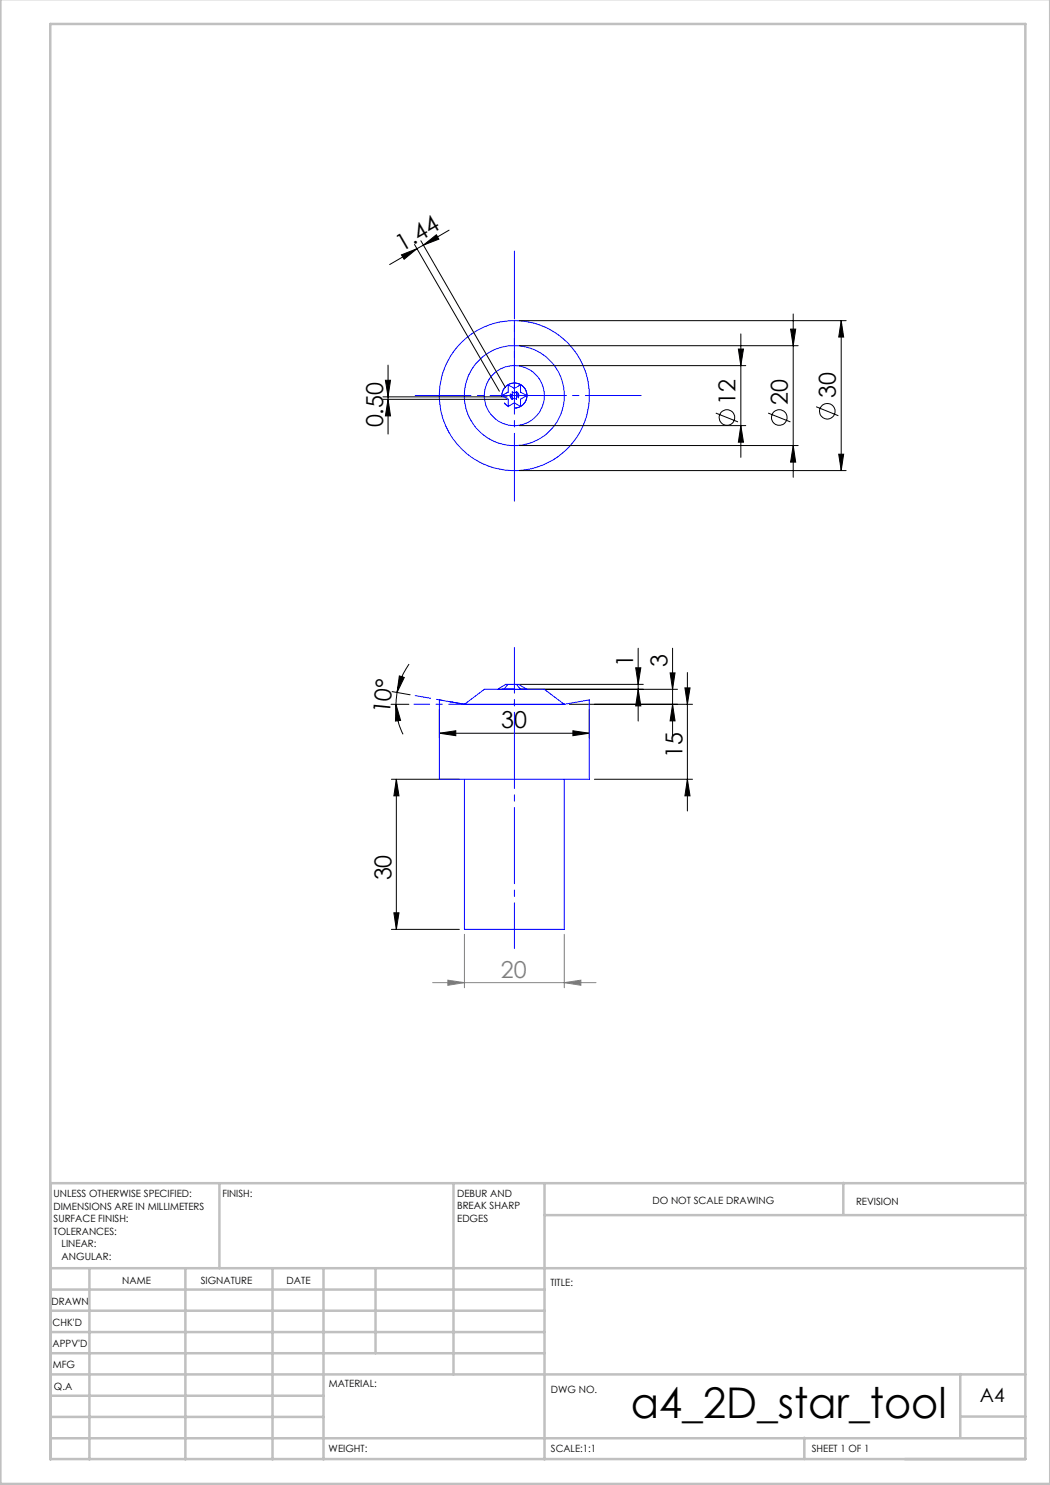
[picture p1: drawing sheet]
<svg xmlns="http://www.w3.org/2000/svg" width="210mm" height="297mm" viewBox="0 0 210 297" stroke-linecap="round" stroke-linejoin="round" font-family="sans-serif">
<g fill="none" stroke="#000" stroke-width=".2">
<path d="M80.3 51l3.1-1.3-2.6 2.2zM82.9 48.9l17 29.3M83.4 49.7l-5.5 3.2M84.2 48.2l16.9 29.3M84.7 49l2.6-2 .5 .8zM84.7 49l-1.3 .7M89.8 46l-5.1 3M76.6 79.4h24.8M76.6 79.9h24.8M77.1 76.1h1l-.5 3.3zM77.6 79.9l.5 3.3h-1zM77.6 73v13.8"/>
<path d="M103.9 64.1h65.3M103.9 69.1h55.7M103.9 73.1h45.3M147.7 69.8h1l-.5 3.3zM148.2 66.8v24.7M158.1 65.8h1l-.5 3.3zM158.6 62.8v32.7M168.2 64.1l.5 3.3h-1zM168.2 64.1v30M103.9 94.1h65.3M103.9 89.1h55.7M103.9 85.1h45.3"/>
<path d="M143.2 82.6l4.4 1.8M148.2 85.1l.5 3.3h-1zM153.6 82.6l4.5 1.8M158.6 89.1l.5 3.3h-1zM163.2 81.3l4.5 1.8M167.7 90.8h1l-.5 3.3zM78.4 138.3l3.6 .7M79.4 138.5l-.2 2.4M79.9 135.2l1 .3-1.5 3zM81.8 132.8a14.1 14.1 0 0 0-2.4 5.7M103.9 137.9h31.6M103.9 136.9h24.8"/>
<path d="M127.1 133.6h1.1l-.6 3.3zM127.6 137.9l.6 3.3h-1.1zM127.6 129.6v14.6M134 134.6h1l-.5 3.3zM134.5 129.6v17.6M137 137.6h1l-.5 3.3zM137.5 134.5v27.7M78.2 140.9h3.6M78.3 155.9h13.6M79.2 140.9l.9 3.2-1 .1zM79.2 140.9a14.1 14.1 0 0 0 1.4 6M79.3 155.9l.5 3.3h-1z"/>
<path d="M79.3 155.9v30M87.9 146.6l3.3-.4v.9zM87.9 141.9v5.7M87.9 146.6h30M113.9 140.9h24.6M114.6 146.2l3.3 .4-3.3 .5zM117.9 141.9v5.7M118.9 155.9h19.6M134.5 140.9l.5 3.3h-1zM137.5 155.9l.5 3.3h-1zM78.3 185.9h13.6M78.8 182.6h1l-.5 3.3z"/>
<circle cx="145.4" cy="83.5" r="1.56"/>
<circle cx="155.8" cy="83.5" r="1.55"/>
<circle cx="165.5" cy="82.3" r="1.56"/>
</g>
<path d="M86.5 196.5h32.7M89.6 196l3.3 .5-3.3 .6zM92.9 186.9v10.7M112.9 196.5l3.3-.5v1.1zM112.9 186.9v10.7" fill="none" stroke="#808080" stroke-width=".2"/>
<path d="M105.3 78.4a2.5 2.5 0 0 0-4.2-1.1 2.5 2.5 0 0 0 1.1 4.2 2.5 2.5 0 0 0 3.1-2.9v-.2" fill="none" stroke="#00f" stroke-width=".2" stroke-dasharray="15.2 1.3 1.3 1.3" stroke-dashoffset="7.9" stroke-linecap="butt"/>
<path d="M103.7 78.9a.86 .86 0 0 0-1.4-.4 .86 .86 0 0 0 .3 1.4 .86 .86 0 0 0 1.1-.9v-.1" fill="none" stroke="#00f" stroke-width=".2" stroke-dasharray="15.2 1.3 1.3 1.3" stroke-dashoffset="14.4" stroke-linecap="butt"/>
<g fill="none" stroke="#00f" stroke-width=".2">
<path d="M101.6 77l1.3 .7 1.2-.7v1.4l1.3 .7-1.3 .7v1.5l-1.2-.7-1.3 .7v-1.5l-1.2-.7 1.2-.7zM102.4 78.4l.5 .2 .4-.2v.5l.4 .2-.4 .3v.5l-.4-.3-.5 .3v-.5l-.4-.3 .4-.2zM99.5 137.9l1.6-1h2.6l1.7 1M101.6 136.9l-.8 1M103.3 136.9l.8 1M92.9 140.9h20M92.9 140.9l4-3h12l4 3M92.9 140.9l-5-.9v15.9h30v-15.9l-5 .9M92.9 155.9v30h20v-30"/>
<circle cx="102.9" cy="79.1" r="15"/>
<circle cx="102.9" cy="79.1" r="10"/>
<circle cx="102.9" cy="79.1" r="6"/>
</g>
<g fill="none" stroke="#c0c0c0" stroke-width=".5">
<path d="M.1 -.1v296.9h209.9v-296.9M10.1 4.8h195v287h-195zM43.9 236.6v17M90.7 236.6v38.3M108.9 236.6v55.3M168.7 236.6v6.3M205.1 236.6h-195v55.3M10.1 253.6h195M10.1 257.9h98.8M17.9 253.6v38.3M37.1 253.6v38.3M54.5 253.6v38.3"/>
<path d="M64.7 253.6v38.3M75.1 253.6v17M108.9 243h96.2M10.1 270.6h98.8M10.1 266.4h98.8M10.1 262.1h98.8M10.1 279.1h54.6M10.1 274.9h195M192.1 274.8v12.7M10.1 287.7h195M10.1 283.4h54.6M160.9 287.5v4.3"/>
<path d="M192.1 283.3h13"/>
</g>
<path d="M102.9 64.1v13.6" fill="none" stroke="#00f" stroke-width=".2" stroke-dasharray="15.2 1.3 1.3 1.3" stroke-dashoffset="10.4"/>
<path d="M92.9 140.9h-10.1M92.9 140.9l-9.9-1.8" fill="none" stroke="#00f" stroke-width=".2" stroke-dasharray="15.2 1.3 1.3 1.3" stroke-dashoffset="12.1"/>
<path d="M102.9 50.2v50" fill="none" stroke="#00f" stroke-width=".2" stroke-dasharray="15.2 1.3 1.3 1.3" stroke-dashoffset="1.7"/>
<path d="M128.2 79.1h-45.2" fill="none" stroke="#00f" stroke-width=".2" stroke-dasharray="15.2 1.3 1.3 1.3" stroke-dashoffset="4.1"/>
<path d="M102.9 129.5v60.2" fill="none" stroke="#00f" stroke-width=".2" stroke-dasharray="15.2 1.3 1.3 1.3" stroke-dashoffset="6.1"/>
<g fill="#000">
<path d="M84.7 49l2.6-2 .5 .8zM80.3 51l3.1-1.3-2.6 2.2z"/>
<path d="M77.1 76.1h1l-.5 3.3zM77.6 79.9l.5 3.3h-1zM137 137.6h1l-.5 3.3zM137.5 155.9l.5 3.3h-1zM79.3 155.9l.5 3.3h-1zM78.8 182.6h1l-.5 3.3zM134 134.6h1l-.5 3.3zM134.5 140.9l.5 3.3h-1zM127.1 133.6h1.1l-.6 3.3zM127.6 137.9l.6 3.3h-1.1z"/>
<path d="M167.7 90.8h1l-.5 3.3zM168.2 64.1l.5 3.3h-1zM158.6 89.1l.5 3.3h-1zM158.1 65.8h1l-.5 3.3zM148.2 85.1l.5 3.3h-1zM147.7 69.8h1l-.5 3.3z"/>
<path d="M79.9 135.2l1 .3-1.5 3zM79.2 140.9l.9 3.2-1 .1z"/>
<path d="M87.9 146.6l3.3-.4v.9zM114.6 146.2l3.3 .4-3.3 .5z"/>
</g>
<path d="M89.6 196l3.3 .5-3.3 .6zM112.9 196.5l3.3-.5v1.1z" fill="#808080"/>
<text font-size="8.5" x="126.2" y="283.5">a4_2D_star_tool</text>
<g font-size="4.7">
<text x="80.4" y="50.3" transform="rotate(-30 80.4 50.3)">1.44</text>
<text x="147.1" y="80.9" transform="rotate(-90 147.1 80.9)">12</text>
<text x="157.6" y="80.9" transform="rotate(-90 157.6 80.9)">20</text>
<text x="167.2" y="79.7" transform="rotate(-90 167.2 79.7)">30</text>
<text x="76.6" y="85.5" transform="rotate(-90 76.6 85.5)">0.50</text>
<text x="126.7" y="133.5" transform="rotate(-90 126.7 133.5)">1</text>
<text x="133.5" y="133.5" transform="rotate(-90 133.5 133.5)">3</text>
<text x="77.9" y="142.9" transform="rotate(-84 77.9 142.9)">10°</text>
<text x="100.2" y="145.6">30</text>
<text x="136.5" y="151.6" transform="rotate(-90 136.5 151.6)">15</text>
<text x="78.3" y="176.1" transform="rotate(-90 78.3 176.1)">30</text>
</g>
<text font-size="4.7" fill="#808080" x="100.2" y="195.5">20</text>
<text font-size="3.9" x="196" y="280.4">A4</text>
<g font-size="2">
<text x="10.7" y="239.5">UNLESS OTHERWISE SPECIFIED:</text>
<text x="44.5" y="239.5">FINISH:</text>
<text x="91.4" y="239.4">DEBUR AND</text>
<text x="10.7" y="242">DIMENSIONS ARE IN MILLIMETERS</text>
<text x="10.7" y="244.5">SURFACE FINISH:</text>
<text x="91.4" y="241.9">BREAK SHARP</text>
<text x="91.4" y="244.4">EDGES</text>
<text x="130.5" y="240.8">DO NOT SCALE DRAWING</text>
<text x="171.2" y="241">REVISION</text>
<text x="10.7" y="247">TOLERANCES:</text>
<text x="12.3" y="249.5">LINEAR:</text>
<text x="12.3" y="252">ANGULAR:</text>
<text x="24.4" y="256.9">NAME</text>
<text x="40.1" y="256.8">SIGNATURE</text>
<text x="57.3" y="256.8">DATE</text>
<text x="110.1" y="257.1">TITLE:</text>
<text x="10.3" y="260.9">DRAWN</text>
<text x="10.5" y="269.3">APPV'D</text>
<text x="10.5" y="265.2">CHK'D</text>
<text x="10.6" y="273.6">MFG</text>
<text x="10.8" y="278">Q.A</text>
<text x="65.8" y="277.4">MATERIAL:</text>
<text x="110.2" y="278.5">DWG NO.</text>
<text x="65.7" y="290.4">WEIGHT:</text>
<text x="110.2" y="290.5">SCALE:1:1</text>
<text x="162.4" y="290.4">SHEET 1 OF 1</text>
</g>
</svg>
